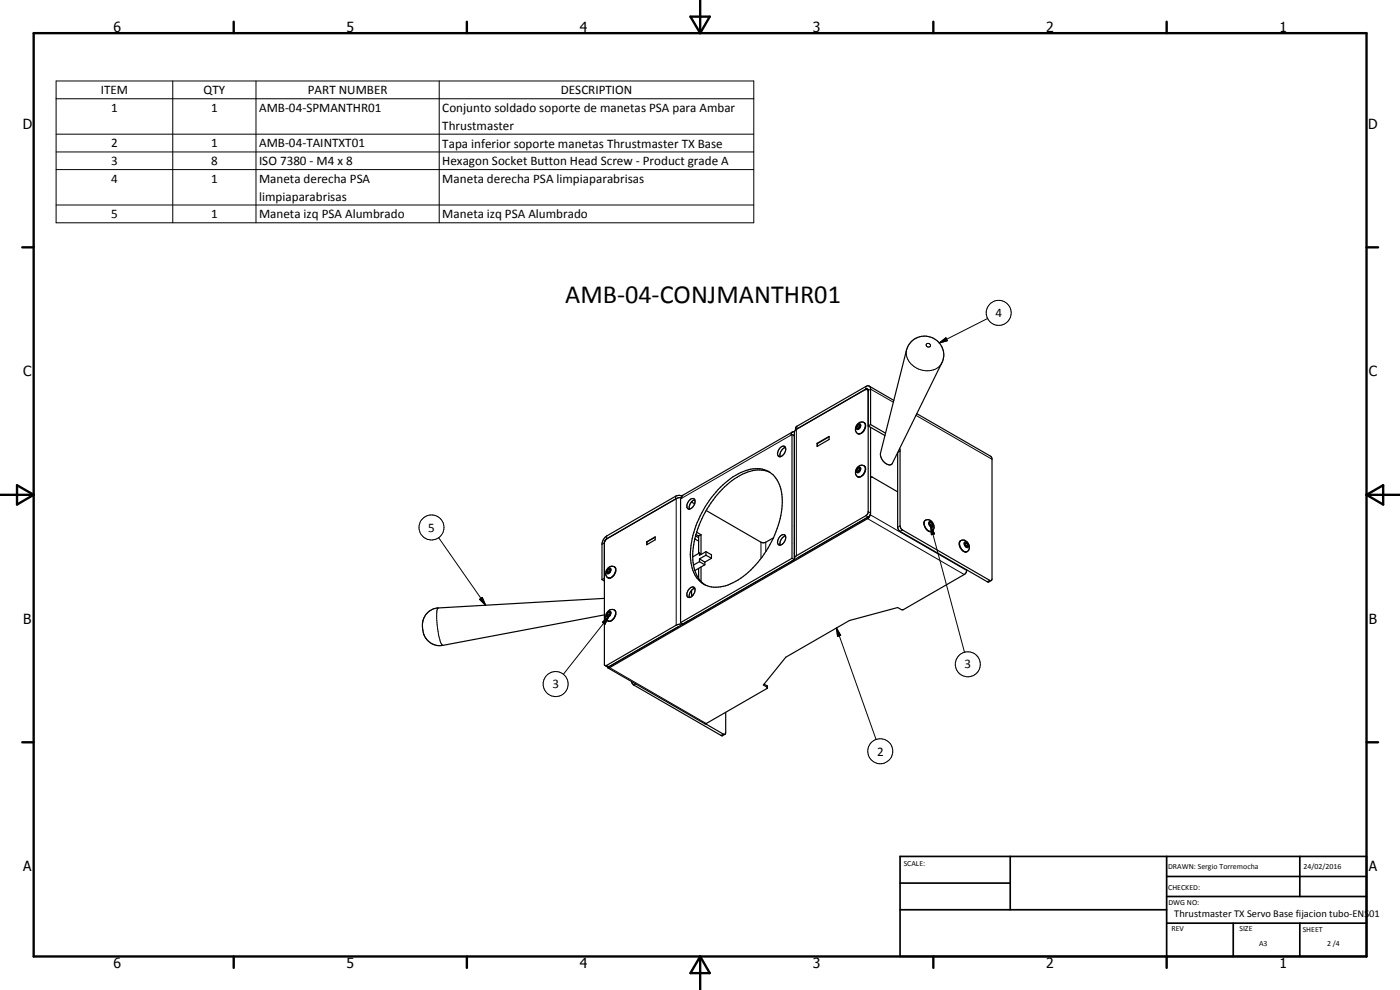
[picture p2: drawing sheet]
<svg xmlns="http://www.w3.org/2000/svg" width="420mm" height="297mm" viewBox="0 0 420 297" stroke-linecap="round" stroke-linejoin="round" font-family="sans-serif">
<g fill="none" stroke="#000" stroke-width=".35">
<path d="M259.9 116.8l-20.9 12-.5 .7-.1 38.4M259.9 116.8h.4M259.9 116.8h.5l.2 .4M259.9 116.8l-20.7 11.9M260.3 116.8l.2 .2M260.3 116.8l.3 .1M260.6 117l-.1 36.9-.6 .8-20.9 12.1-.6 .7M260.9 115.9l7.4 4.2M273.4 102.6a5.7 5.7 0 0 1 7.3-.8 5.7 5.7 0 0 1 1.9 7.1l-14.8 30.2a1.46 1.46 0 0 1-2.3-.2l-.9-1.2-.4-1.7 7.9-31 .5-1.3zM234.3 134.2l1-.3a1.89 1.89 0 0 1-.8 3 .79 .79 0 0 1-.9-.1 .79 .79 0 0 1-.2-.9l.3-.9zM235.7 134.2a2.46 2.46 0 0 0-1.6 2.8M237.7 130.4l.7 .4"/>
<path d="M237.7 130.4v37.1M237.8 129.6l-.4 1 .3-.2M237.8 129.6l-33.1 19.3M238.4 129.5l-.6 .1M238.4 130.5l-.2 .2M245.2 133l3.6-2.1v1l-3.6 2zM245.2 133l.1 .1M245.3 133.1v.8M248.8 131.1l-3.5 2M257.2 127.9l.5 .3M257.4 127.2a1.3 1.3 0 0 1 1.7-.5 1.3 1.3 0 0 1 .6 1.7 1.71 1.71 0 0 1-2.5 1.6 1.85 1.85 0 0 1 .2-2.8zM257.7 127.4l.4 .2v.5l-.5 .6-.4-.1v-.7"/>
<path d="M257.7 127.4l-.5 .5M257.7 127.4l.4 .2M257.7 128.2v.3M258.1 127.8l-.4 .4M261.3 128.2l-.2 26.3-.4 .5-21 12.2M261.3 127.4v-10.9a.86 .86 0 0 0-1.4-.5l-20.7 11.9-.4 .3-.1 .8M261.3 127.4l-.7 .4 5 2.9M261.3 127.4l4.5 2.6M269.4 135.8v22.4l.3 .8 .4 .4 26.2 15.1 .4 .1 .8-.4M275.2 124.1l22.1 12.8 .3 .4 .1 36.4-.2 .4-.4 .1-26.7-15.6-.3-.8-.1-23.3M202.8 149.7l-20.7 12M204.5 149.3l-1.6 .3-20.8 12.1"/>
<path d="M204.5 149.3l-.3 .4v37.1M204.7 148.9l-.2 .4M204.7 148.8l-1-.2-.9 .3-20.7 11.9a3.6 3.6 0 0 0-1.4 2.2v10.9M207.3 149.8a.89 .89 0 0 1 1.2 0 .89 .89 0 0 1 0 1.2 1.78 1.78 0 0 1-2.1 1.7 2.1 2.1 0 0 1 .9-2.9zM207.5 150.6l1 .6M208.5 150a2.38 2.38 0 0 0-1.6 2.7M209.1 159.7l1.3 .7M211.9 153.2l16.6 9.6h1.1l2.5-1.4M215.5 146.9a18.4 18.4 0 0 1 11.2-6.3 7.4 7.4 0 0 1 7.8 6.9 27.2 27.2 0 0 1-5.7 19.6 21.9 21.9 0 0 1-11.8 8.8 7.3 7.3 0 0 1-9.3-5.5 22.9 22.9 0 0 1 2.4-15.6l2.8-4.6zM231.1 141.7a10.1 10.1 0 0 0-9.8 1.5 30.1 30.1 0 0 0-13.4 24.8 9.4 9.4 0 0 0 3.7 7.5M257.2 140.9l.5 .2M257.4 140.2a1.34 1.34 0 0 1 1.9-.4 1.34 1.34 0 0 1 .2 1.9 1.52 1.52 0 0 1-2.4 1 1.8 1.8 0 0 1 .3-2.5z"/>
<path d="M257.7 141.1v.4M257.7 140.4l.4 .1v.6l-.5 .5-.4-.1v-.6M257.7 140.4l-.5 .5M257.7 140.4l.4 .2M258.1 140.8l-.4 .3M260.4 155.2l-77.4 44.7M261.1 154.6l-.5 .9-77.6 44.8-.5 .1-.2-.3M261.3 143.1l.5 .1 7.6 4.4M277.5 156.3a1.87 1.87 0 0 1 2.5 .7 1.87 1.87 0 0 1-.7 2.5 2.39 2.39 0 0 1-1.8-3.2zM279.3 157.6v.3M279.4 156.8h-.4l-.1 .6 .4 .5h.5v-.5M279.4 156.8l.4 .6"/>
<path d="M279.4 156.8l-.5 .2 .4 .6M279.8 157.4l-.5 .2M180.7 173.9l.7 .4M181.4 173.5l-.7 .4M181.4 179.5l-49.9 2.9a5.1 5.1 0 0 0-4.7 4.7l.2 2.5 .6 1.6a5 5 0 0 0 5.3 2.4l48.5-9.1M181.9 161.8l-.4 .5-.1 .6M182.1 161.7l-.7 1v36.9h.7l20.8-12 1-.3h1M182.1 161.7l-.2 .1M182.3 171.2l.5 .2M182.4 170.5a1.39 1.39 0 0 1 2.4 .1 2.53 2.53 0 0 1-2.1 2.9 1.79 1.79 0 0 1-.3-3zM182.8 170.7l.4 .1-.1 .6-.4 .6-.4-.2v-.6M182.8 170.7l-.5 .5"/>
<path d="M182.8 170.7l.4 .2M182.8 171.4v.4M183.2 171.1l-.4 .3M194.1 162.6l2.5-1.5v.9l-2.5 1.4zM194.1 162.6h.1M194.2 162.6v.8M196.6 161.2l-2.4 1.4M206.6 177l.7-.7a.8 .8 0 0 1 .8-.1 .8 .8 0 0 1 .5 .8 2.1 2.1 0 0 1-2.2 2.2l-.2-.3v-.8zM207.5 177.1v1.9M207.5 178.4l.4 .2M208.5 176.5a2.38 2.38 0 0 0-1.6 2.8M208.5 161.7l1.2 .6"/>
<path d="M208.7 160.8l1 .5M208.9 160.4l.8 .4M209.7 160.8v5.3M209.7 170.6v2.9M209.9 167.7l1.6 1M209.9 167.7v.8M209.9 168.5l1.6 1M209.9 165.9l-2 1.2M209.9 165.9l.6 .4M209.9 168.5l-1.8 1M210.4 160.4v5.8M210.4 170.1v4.3"/>
<path d="M210.4 160.4l-.7 .4M211.5 168.7v.8M211.5 169.5l-3 1.7M211.9 165.5l-2 1.1v-.7M211.9 165.5l1.6 1v1M211.9 166.6l1.6 .9M211.9 166.6l-2 1.1M211.9 165.5v1.1M213.5 167.5l-2 1.2M234 161l.9-.6h.4a1.37 1.37 0 0 1 .2 2 1.34 1.34 0 0 1-2 .9 2.02 2.02 0 0 1 .5-2.3zM235.7 160.8a2.45 2.45 0 0 0-1.6 2.8M237.7 167.5l-33.5 19.3"/>
<path d="M237.7 167.5l.7 .4M238.4 167.7l.1 .2-1.1 .6M238.4 167.9l-33.4 19.3-.8-.4M288.2 162.3a1.8 1.8 0 0 1 2.7 1.7 1.29 1.29 0 0 1-.8 1.6 1.29 1.29 0 0 1-1.7-.9 1.81 1.81 0 0 1-.2-2.4zM290 163.7l-.1 .3M290 162.9h-.5v.6l.5 .5h.4v-.6M290 162.9l.4 .5M290 162.9l-.5 .3 .5 .5M290.1 170.9l-.3 1.1-.4 .4-18.2 10.5h-.7l-1.1-.6-14.5 3.9-19.1 11-6.7 8.3 1.2 .8M290.4 163.4l-.4 .3M181.6 199.7l.7 .4M182.3 184.1l.5 .3"/>
<path d="M182.4 183.4l1-.5a1.24 1.24 0 0 1 1.4 .7 2.53 2.53 0 0 1-2.1 2.8 1.78 1.78 0 0 1-.3-3zM182.8 184.4v.4M182.8 183.6l.4 .2-.1 .6-.4 .5-.4-.1v-.7M182.8 183.6l-.5 .5M182.8 183.6l.4 .3M183.2 184l-.4 .4M203.7 188l-21 12.1h-.4M206.4 186.4l-1.3 .8M182.4 200.4l29.2 16.8 18.7-10.7v-.6l-1-.6M189.5 204.5l.7 1 26.2 15.1 .4 .2 .8-.5M217.8 213.7v6.1l-.3 .5-5.8-3.1"/>
</g>
<g fill="none" stroke="#000" stroke-width=".3">
<path d="M16.8 24.3h209.4v42.5h-209.4zM16.8 29.6h209.4M51.8 24.3v42.5M76.8 24.3v42.5M131.8 24.3v42.5M16.8 40.3h209.4M16.8 45.6h209.4M16.8 50.9h209.4M16.8 61.5h209.4M296.4 95.5l-14.5 7.4M259.9 116.8h.1M259.9 116v.8"/>
<path d="M260.6 117.2l.7-.4 6.8 3.9M272.1 105a5.8 5.8 0 0 0 5.8 6.3 4.7 4.7 0 0 0 4.7-2.4M278 103.3a.67 .67 0 0 1 .9-.2 .67 .67 0 0 1 .2 .9 .69 .69 0 0 1-.8 .1 .69 .69 0 0 1-.3-.8zM281.9 102.9l2-1.6 .4 .9zM237.4 130.6l-32.9 18.9M238.4 130.8h.1M239 128.8v38M239.2 127.9v.8M257.5 127.4a.55 .55 0 0 1 .8 0 .55 .55 0 0 1-.1 .8 .69 .69 0 0 1-.5 .6 .69 .69 0 0 1-.7-.2zM259.3 126.8a1.95 1.95 0 0 1-.4 2.7l-.9 .6h-.6M259.3 139.7a2.03 2.03 0 0 1-.6 3l-.7 .4-.6-.1M270.1 135.3l-.7 .5"/>
<path d="M274.9 124.6l22.8 13.2M202.8 148.9v.8M202.9 149.6v38M257.5 140.4a.5 .5 0 0 1 .7-.2 .5 .5 0 0 1 .1 .8l-.3 .6a.55 .55 0 0 1-.8 .2 .55 .55 0 0 1-.1-.8zM259.9 154.7l.7 .4M260.4 155.2v.4l29 16.8M260.6 153.5l.7 .4M261.1 154.4l29 16.8M270.1 157.8l-.7 .4M270.8 159l-.7 .4M277.8 156.1a2.25 2.25 0 0 0 1.2 3.3h.7M278.8 156.6a.99 .99 0 0 1 1.1 .5 .99 .99 0 0 1-.1 1.1 1.15 1.15 0 0 1-1-1.6z"/>
<path d="M279.3 157.9l1.2 2.3-1 .2zM279.3 157.9l10.2 37.8M131.6 161.3l14.1 20.3M143.9 179.8l.8-.6 1 2.4zM181.4 162.9h.1M181.4 162.9l-.7 .4M182.1 161.7h.1M182.1 160.8v.9M182.4 170.9a.58 .58 0 0 1 .9-.4 .58 .58 0 0 1-.1 1l-.7 .7a.7 .7 0 0 1-.5-.6 .7 .7 0 0 1 .4-.7zM184.4 170.1a2.2 2.2 0 0 1-2 3.3M228.4 162.7v4.8M229.8 162.7v2.8"/>
<path d="M288.4 162.2a2.22 2.22 0 0 0 1.7 3.4l.2-.1M289.5 162.6a1.07 1.07 0 0 1 1 .6 1.07 1.07 0 0 1-.1 1.1 1.16 1.16 0 0 1-.9-1.7zM297 174.1l-.7 .4M131.5 182.4l-.2 .3-.2 1.1a29.6 29.6 0 0 0 .7 7.3l.6 1.9 .5 .6M180.8 186.7l1.9-1.7-1.1 2.3zM182.1 199.6l.7 .4M182.4 183.8a.58 .58 0 0 1 .9-.3 .58 .58 0 0 1-.1 .9l-.7 .7a.7 .7 0 0 1-.5-.6 .7 .7 0 0 1 .4-.7zM182.7 185l-13.6 17.3M183 199.9v.4l29 16.8M184.4 183a2.2 2.2 0 0 1-2 3.3M251 188.4l1.3 2.2-.9 .3zM251 188.4l11.9 33.5"/>
<path d="M190.8 205.2l-.6 .3M230.2 205.7v.5M217.1 220.3l-.7 .3"/>
<circle cx="299.7" cy="93.9" r="3.8"/>
<circle cx="129.5" cy="158.3" r="3.7"/>
<circle cx="290.5" cy="199.3" r="3.7"/>
<circle cx="166.8" cy="205.3" r="3.7"/>
<circle cx="264.2" cy="225.4" r="3.8"/>
</g>
<g fill="#000">
<circle cx="238.4" cy="157.7" r=".18"/>
<circle cx="278.9" cy="157" r=".18"/>
<circle cx="238.4" cy="162.9" r=".18"/>
<circle cx="238.4" cy="165.9" r=".18"/>
<circle cx="289.5" cy="163.2" r=".18"/>
</g>
<g fill="none" stroke="#000" stroke-width=".71">
<path d="M10.1 9.9h400v277.1h-400zM70.1 6.5v3.4M140.1 6.5v3.4M207.2 5h5.8l-2.9 4.9zM210.1 0v9.9M280.1 6.5v3.4M350.1 6.5v3.4M6.7 74.2h3.4M410.1 74.2h3.5M.1 148.5h10M5.1 145.6l5 2.9-5 2.9zM410.1 148.5h10"/>
<path d="M410.1 148.5l5-2.9v5.8zM6.7 222.7h3.4M410.1 222.7h3.5M70.1 287v3.4M140.1 287v3.4M210.1 287v10M210.1 287l2.9 5h-5.8zM280.1 287v3.4M350.1 287v3.4"/>
</g>
<path d="M270.1 257h140v30h-140zM303.2 257v16M350.1 257v30M390.1 257v12M270.1 265h33.1M270.1 273h80M350.1 277h60M350.1 269h60M350.1 263h60M370.1 277v10M390.1 277v10" fill="none" stroke="#000" stroke-width=".51"/>
<path d="M281.9 102.9l2-1.6 .4 .9zM143.9 179.8l.8-.6 1 2.4zM279.3 157.9l1.2 2.3-1 .2zM180.8 186.7l1.9-1.7-1.1 2.3zM251 188.4l1.3 2.2-.9 .3z" fill="#000"/>
<text font-size="7.9" x="169.6" y="91">AMB-04-CONJMANTHR01</text>
<g font-size="4.2">
<text x="34" y="9.6">6</text>
<text x="104" y="9.6">5</text>
<text x="174" y="9.6">4</text>
<text x="244" y="9.6">3</text>
<text x="314" y="9.6">2</text>
<text x="384" y="9.6">1</text>
<text x="6.8" y="38.7">D</text>
<text x="410.6" y="38.7">D</text>
<text x="7" y="112.9">C</text>
<text x="410.8" y="112.9">C</text>
<text x="7" y="187.1">B</text>
<text x="410.8" y="187.1">B</text>
<text x="7" y="261.4">A</text>
<text x="410.8" y="261.4">A</text>
<text x="34" y="290.4">6</text>
<text x="104" y="290.4">5</text>
<text x="174" y="290.4">4</text>
<text x="244" y="290.4">3</text>
<text x="314" y="290.4">2</text>
<text x="384" y="290.4">1</text>
</g>
<g font-size="3.9">
<text x="30.3" y="28.2">ITEM</text>
<text x="61.1" y="28.3">QTY</text>
<text x="92.4" y="28.2">PART NUMBER</text>
<text x="168.3" y="28.3">DESCRIPTION</text>
<text x="33.3" y="33.6">1</text>
<text x="63.4" y="33.6">1</text>
<text x="77.8" y="33.6">AMB-04-SPMANTHR01</text>
<text x="132.7" y="33.7">Conjunto soldado soporte de manetas PSA para Ambar</text>
<text x="132.7" y="38.9">Thrustmaster</text>
<text x="33.3" y="44.2">2</text>
<text x="63.4" y="44.2">1</text>
<text x="77.8" y="44.2">AMB-04-TAINTXT01</text>
<text x="132.7" y="44.3">Tapa inferior soporte manetas Thrustmaster TX Base</text>
<text x="33.3" y="49.5">3</text>
<text x="63.4" y="49.5">8</text>
<text x="77.8" y="49.5">ISO 7380 - M4 x 8</text>
<text x="132.7" y="49.6">Hexagon Socket Button Head Screw - Product grade A</text>
<text x="33.3" y="54.8">4</text>
<text x="63.4" y="54.8">1</text>
<text x="77.8" y="54.9">Maneta derecha PSA</text>
<text x="132.7" y="54.9">Maneta derecha PSA limpiaparabrisas</text>
<text x="33.3" y="65.4">5</text>
<text x="63.4" y="65.4">1</text>
<text x="77.8" y="60.2">limpiaparabrisas</text>
<text x="77.8" y="65.5">Maneta izq PSA Alumbrado</text>
<text x="132.7" y="65.5">Maneta izq PSA Alumbrado</text>
<text x="298.7" y="95.2">4</text>
<text x="128.5" y="159.5">5</text>
<text x="289.5" y="200.6">3</text>
<text x="165.8" y="206.5">3</text>
<text x="263.2" y="226.7">2</text>
</g>
<text font-size="3.1" x="352.4" y="275">Thrustmaster TX Servo Base fijacion tubo-ENS01</text>
<g font-size="2.4">
<text x="271.2" y="259.7">SCALE:</text>
<text x="350.6" y="260.8">DRAWN: Sergio Torremocha</text>
<text x="391.2" y="260.6">24/02/2016</text>
<text x="350.6" y="267">CHECKED:</text>
<text x="350.6" y="271.4">DWG NO:</text>
<text x="351.6" y="279.3">REV</text>
<text x="372" y="279.4">SIZE</text>
<text x="391" y="279.6">SHEET</text>
<text x="377.9" y="283.8">A3</text>
<text x="398.3" y="283.8">2 /4</text>
</g>
</svg>
